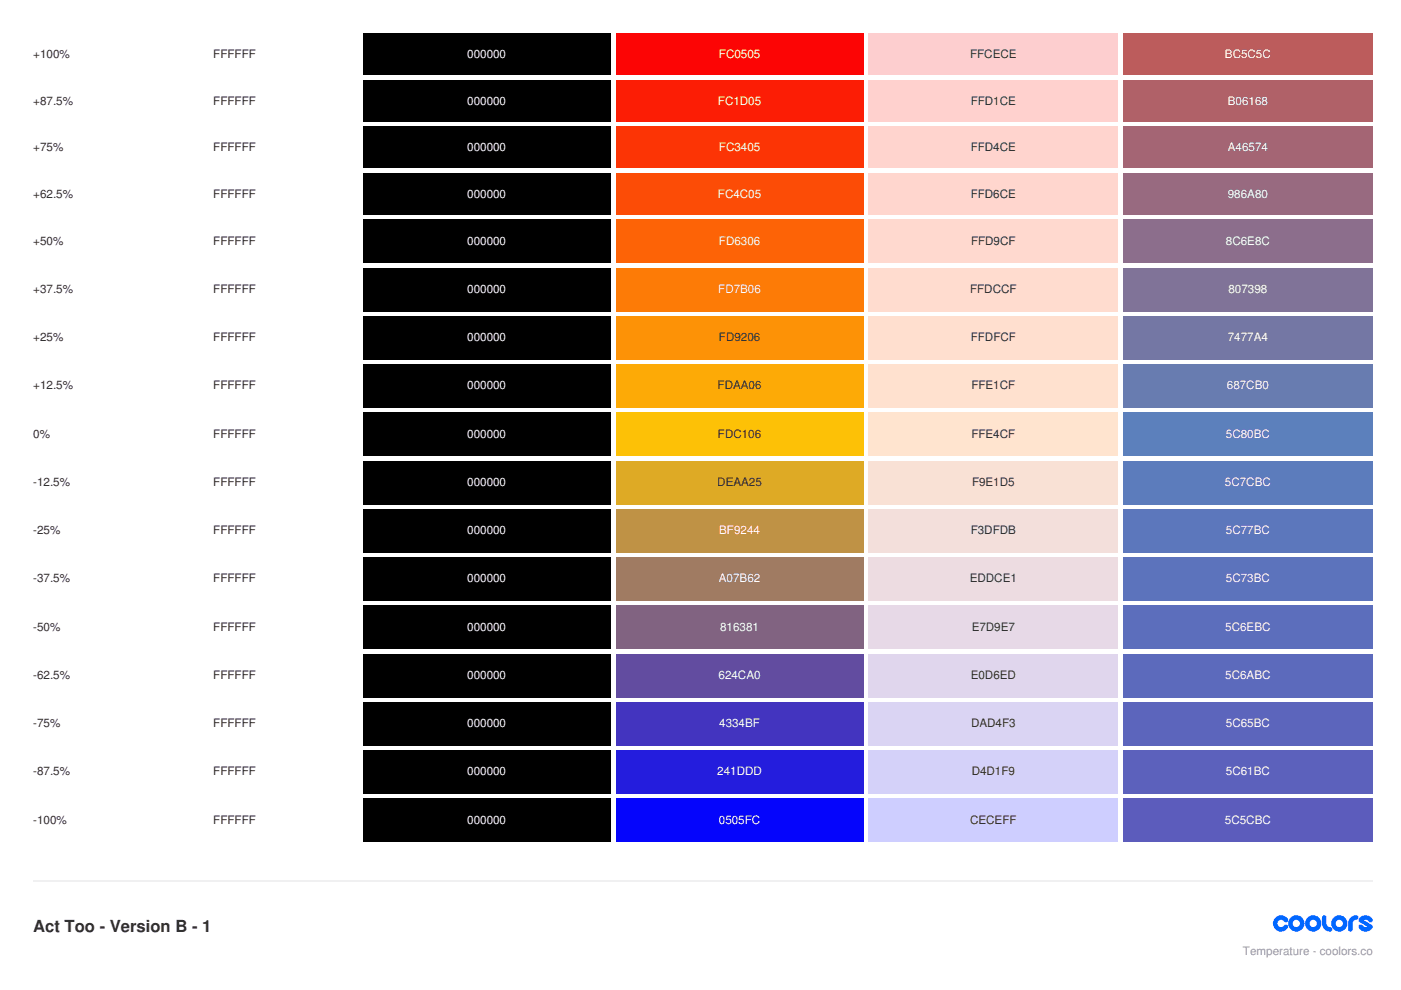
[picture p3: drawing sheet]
<svg xmlns="http://www.w3.org/2000/svg" width="297mm" height="210mm" viewBox="0 0 297 210" stroke-linecap="round" stroke-linejoin="round" font-family="sans-serif">
<path d="M76.9 7.1h52.6v8.8h-52.6z" fill="#000"/>
<path d="M130.5 7.1h52.6v8.8h-52.6z" fill="#fc0505"/>
<path d="M184.1 7.1h53v8.8h-53z" fill="#ffcece"/>
<path d="M238.1 7.1h52.9v8.8h-52.9z" fill="#bc5c5c"/>
<path d="M23.6 16.9h52.2v8.9h-52.2z" fill="#fff"/>
<path d="M76.9 16.9h52.6v8.9h-52.6z" fill="#000"/>
<path d="M130.5 16.9h52.6v8.9h-52.6z" fill="#fc1d05"/>
<path d="M184.1 16.9h53v8.9h-53z" fill="#ffd1ce"/>
<path d="M238.1 16.9h52.9v8.9h-52.9z" fill="#b06168"/>
<path d="M23.6 26.8h52.2v8.8h-52.2z" fill="#fff"/>
<path d="M76.9 26.8h52.6v8.8h-52.6z" fill="#000"/>
<path d="M130.5 26.8h52.6v8.8h-52.6z" fill="#fc3405"/>
<path d="M184.1 26.8h53v8.8h-53z" fill="#ffd4ce"/>
<path d="M238.1 26.8h52.9v8.8h-52.9z" fill="#a46574"/>
<path d="M23.6 36.7h52.2v8.8h-52.2z" fill="#fff"/>
<path d="M76.9 36.7h52.6v8.8h-52.6z" fill="#000"/>
<path d="M130.5 36.7h52.6v8.8h-52.6z" fill="#fc4c05"/>
<path d="M184.1 36.7h53v8.8h-53z" fill="#ffd6ce"/>
<path d="M238.1 36.7h52.9v8.8h-52.9z" fill="#986a80"/>
<path d="M23.6 46.6h52.2v9.1h-52.2z" fill="#fff"/>
<path d="M76.9 46.6h52.6v9.1h-52.6z" fill="#000"/>
<path d="M130.5 46.6h52.6v9.1h-52.6z" fill="#fd6306"/>
<path d="M184.1 46.6h53v9.1h-53z" fill="#ffd9cf"/>
<path d="M238.1 46.6h52.9v9.1h-52.9z" fill="#8c6e8c"/>
<path d="M23.6 56.8h52.2v9.2h-52.2z" fill="#fff"/>
<path d="M76.9 56.8h52.6v9.2h-52.6z" fill="#000"/>
<path d="M130.5 56.8h52.6v9.2h-52.6z" fill="#fd7b06"/>
<path d="M184.1 56.8h53v9.2h-53z" fill="#ffdccf"/>
<path d="M238.1 56.8h52.9v9.2h-52.9z" fill="#807398"/>
<path d="M23.6 67h52.2v9.2h-52.2z" fill="#fff"/>
<path d="M76.9 67h52.6v9.2h-52.6z" fill="#000"/>
<path d="M130.5 67h52.6v9.2h-52.6z" fill="#fd9206"/>
<path d="M184.1 67h53v9.2h-53z" fill="#ffdfcf"/>
<path d="M238.1 67h52.9v9.2h-52.9z" fill="#7477a4"/>
<path d="M23.6 77.3h52.2v9.1h-52.2z" fill="#fff"/>
<path d="M76.9 77.3h52.6v9.1h-52.6z" fill="#000"/>
<path d="M130.5 77.3h52.6v9.1h-52.6z" fill="#fdaa06"/>
<path d="M184.1 77.3h53v9.1h-53z" fill="#ffe1cf"/>
<path d="M238.1 77.3h52.9v9.1h-52.9z" fill="#687cb0"/>
<path d="M23.6 87.5h52.2v9.2h-52.2z" fill="#fff"/>
<path d="M76.9 87.5h52.6v9.2h-52.6z" fill="#000"/>
<path d="M130.5 87.5h52.6v9.2h-52.6z" fill="#fdc106"/>
<path d="M184.1 87.5h53v9.2h-53z" fill="#ffe4cf"/>
<path d="M238.1 87.5h52.9v9.2h-52.9z" fill="#5c80bc"/>
<path d="M23.6 97.7h52.2v9.2h-52.2z" fill="#fff"/>
<path d="M76.9 97.7h52.6v9.2h-52.6z" fill="#000"/>
<path d="M130.5 97.7h52.6v9.2h-52.6z" fill="#deaa25"/>
<path d="M184.1 97.7h53v9.2h-53z" fill="#f9e1d5"/>
<path d="M238.1 97.7h52.9v9.2h-52.9z" fill="#5c7cbc"/>
<path d="M23.6 107.9h52.2v9.2h-52.2z" fill="#fff"/>
<path d="M76.9 107.9h52.6v9.2h-52.6z" fill="#000"/>
<path d="M130.5 107.9h52.6v9.2h-52.6z" fill="#bf9244"/>
<path d="M184.1 107.9h53v9.2h-53z" fill="#f3dfdb"/>
<path d="M238.1 107.9h52.9v9.2h-52.9z" fill="#5c77bc"/>
<path d="M23.6 118.2h52.2v9.2h-52.2z" fill="#fff"/>
<path d="M76.9 118.2h52.6v9.2h-52.6z" fill="#000"/>
<path d="M130.5 118.2h52.6v9.2h-52.6z" fill="#a07b62"/>
<path d="M184.1 118.2h53v9.2h-53z" fill="#eddce1"/>
<path d="M238.1 118.2h52.9v9.2h-52.9z" fill="#5c73bc"/>
<path d="M23.6 128.4h52.2v9.2h-52.2z" fill="#fff"/>
<path d="M76.9 128.4h52.6v9.2h-52.6z" fill="#000"/>
<path d="M130.5 128.4h52.6v9.2h-52.6z" fill="#816381"/>
<path d="M184.1 128.4h53v9.2h-53z" fill="#e7d9e7"/>
<path d="M238.1 128.4h52.9v9.2h-52.9z" fill="#5c6ebc"/>
<path d="M23.6 138.6h52.2v9.2h-52.2z" fill="#fff"/>
<path d="M76.9 138.6h52.6v9.2h-52.6z" fill="#000"/>
<path d="M130.5 138.6h52.6v9.2h-52.6z" fill="#624ca0"/>
<path d="M184.1 138.6h53v9.2h-53z" fill="#e0d6ed"/>
<path d="M238.1 138.6h52.9v9.2h-52.9z" fill="#5c6abc"/>
<path d="M23.6 148.9h52.2v9.1h-52.2z" fill="#fff"/>
<path d="M76.9 148.9h52.6v9.1h-52.6z" fill="#000"/>
<path d="M130.5 148.9h52.6v9.1h-52.6z" fill="#4334bf"/>
<path d="M184.1 148.9h53v9.1h-53z" fill="#dad4f3"/>
<path d="M238.1 148.9h52.9v9.1h-52.9z" fill="#5c65bc"/>
<path d="M23.6 159.1h52.2v9.2h-52.2z" fill="#fff"/>
<path d="M76.9 159.1h52.6v9.2h-52.6z" fill="#000"/>
<path d="M130.5 159.1h52.6v9.2h-52.6z" fill="#241ddd"/>
<path d="M184.1 159.1h53v9.2h-53z" fill="#d4d1f9"/>
<path d="M238.1 159.1h52.9v9.2h-52.9z" fill="#5c61bc"/>
<path d="M23.6 169.3h52.2v9.2h-52.2z" fill="#fff"/>
<path d="M76.9 169.3h52.6v9.2h-52.6z" fill="#000"/>
<path d="M130.5 169.3h52.6v9.2h-52.6z" fill="#0505fc"/>
<path d="M184.1 169.3h53v9.2h-53z" fill="#ceceff"/>
<path d="M238.1 169.3h52.9v9.2h-52.9z" fill="#5c5cbc"/>
<path d="M7.1 186.8h283.9" fill="none" stroke="#ececec" stroke-width=".35"/>
<g fill="#06f">
<path d="M270.4 194.6a1.72 1.72 0 0 1 2.6 .2 .52 .52 0 0 1-.2 .8 .52 .52 0 0 1-.7-.4 .77 .77 0 0 0-1.1 .1 .77 .77 0 0 0 .2 1.1 .77 .77 0 0 0 1-.2 .48 .48 0 0 1 .7-.1 .48 .48 0 0 1 .1 .7 1.73 1.73 0 0 1-2.5 .3 1.73 1.73 0 0 1-.1-2.5z"/>
<path d="M280.5 194.1h.4l.3 .3v1.4a.77 .77 0 0 0 .8 .8 .48 .48 0 0 1 .5 .4 .48 .48 0 0 1-.5 .5 1.73 1.73 0 0 1-1.7-1.7v-1.3z"/>
<path d="M286.3 194.6l.8-.5h.4a.48 .48 0 0 1 .5 .4 .48 .48 0 0 1-.5 .5 .77 .77 0 0 0-.7 .8v1.2a.48 .48 0 0 1-.5 .5 .48 .48 0 0 1-.5-.5 2.69 2.69 0 0 1 .5-2.4z"/>
<path d="M288.4 194.5a1.72 1.72 0 0 1 2.6 .3 .52 .52 0 0 1-.3 .7 .52 .52 0 0 1-.7-.3l-.5-.2-.3 .1 1.6 1 .2 .2v.5a1.69 1.69 0 0 1-3-.3 .48 .48 0 0 1 .3-.5 .48 .48 0 0 1 .6 .2l.4 .3h.6l-1.8-1.2v-.5z"/>
<path d="M273.1 195.8a1.75 1.75 0 0 0 3.5 0 1.75 1.75 0 0 0-3.5 0zM274.1 195.8a.77 .77 0 0 1 1.5 0 .77 .77 0 0 1-1.5 0z"/>
<path d="M276.7 195.8a1.75 1.75 0 0 0 3.5 0 1.75 1.75 0 0 0-3.5 0zM277.7 195.8a.77 .77 0 0 1 1.5 0 .77 .77 0 0 1-1.5 0z"/>
<path d="M282.2 195.8a1.75 1.75 0 0 0 3.5 0 1.75 1.75 0 0 0-3.5 0zM283.2 195.8a.77 .77 0 0 1 1.5 0 .77 .77 0 0 1-1.5 0z"/>
</g>
<text font-size="3.5" fill="#2d2d2f" x="7.1" y="197.6">Act Too - Version B - 1</text>
<g font-size="2.5" fill="#2d2d2f">
<text x="7.1" y="12.3">+100%</text>
<text x="45.2" y="12.3">FFFFFF</text>
<text x="205.7" y="12.3">FFCECE</text>
<text x="7.1" y="22.2">+87.5%</text>
<text x="45.2" y="22.2">FFFFFF</text>
<text x="205.8" y="22.2">FFD1CE</text>
<text x="7.1" y="32.1">+75%</text>
<text x="45.2" y="32.1">FFFFFF</text>
<text x="205.8" y="32.1">FFD4CE</text>
<text x="7.1" y="42">+62.5%</text>
<text x="45.2" y="42">FFFFFF</text>
<text x="205.8" y="42">FFD6CE</text>
<text x="7.1" y="51.9">+50%</text>
<text x="45.2" y="51.9">FFFFFF</text>
<text x="205.9" y="51.9">FFD9CF</text>
<text x="7.1" y="62.1">+37.5%</text>
<text x="45.2" y="62.1">FFFFFF</text>
<text x="205.7" y="62.1">FFDCCF</text>
<text x="7.1" y="72.3">+25%</text>
<text x="45.2" y="72.3">FFFFFF</text>
<text x="152.4" y="72.3">FD9206</text>
<text x="205.8" y="72.3">FFDFCF</text>
<text x="7.1" y="82.6">+12.5%</text>
<text x="45.2" y="82.6">FFFFFF</text>
<text x="152.2" y="82.6">FDAA06</text>
<text x="206" y="82.6">FFE1CF</text>
<text x="7.1" y="92.8">0%</text>
<text x="45.2" y="92.8">FFFFFF</text>
<text x="152.2" y="92.8">FDC106</text>
<text x="206" y="92.8">FFE4CF</text>
<text x="7.1" y="103">-12.5%</text>
<text x="45.2" y="103">FFFFFF</text>
<text x="152.1" y="103">DEAA25</text>
<text x="206.1" y="103">F9E1D5</text>
<text x="7.1" y="113.2">-25%</text>
<text x="45.2" y="113.2">FFFFFF</text>
<text x="205.8" y="113.2">F3DFDB</text>
<text x="7.1" y="123.5">-37.5%</text>
<text x="45.2" y="123.5">FFFFFF</text>
<text x="205.6" y="123.5">EDDCE1</text>
<text x="7.1" y="133.7">-50%</text>
<text x="45.2" y="133.7">FFFFFF</text>
<text x="206" y="133.7">E7D9E7</text>
<text x="7.1" y="143.9">-62.5%</text>
<text x="45.2" y="143.9">FFFFFF</text>
<text x="205.8" y="143.9">E0D6ED</text>
<text x="7.1" y="154.2">-75%</text>
<text x="45.2" y="154.2">FFFFFF</text>
<text x="205.9" y="154.2">DAD4F3</text>
<text x="7.1" y="164.4">-87.5%</text>
<text x="45.2" y="164.4">FFFFFF</text>
<text x="206" y="164.4">D4D1F9</text>
<text x="7.1" y="174.6">-100%</text>
<text x="45.2" y="174.6">FFFFFF</text>
<text x="205.7" y="174.6">CECEFF</text>
</g>
<g font-size="2.5" fill="#fff">
<text x="99.1" y="12.3">000000</text>
<text x="152.4" y="12.3">FC0505</text>
<text x="259.7" y="12.3">BC5C5C</text>
<text x="99.1" y="22.2">000000</text>
<text x="152.2" y="22.2">FC1D05</text>
<text x="260.3" y="22.2">B06168</text>
<text x="99.1" y="32.1">000000</text>
<text x="152.4" y="32.1">FC3405</text>
<text x="260.3" y="32.1">A46574</text>
<text x="99.1" y="42">000000</text>
<text x="152.2" y="42">FC4C05</text>
<text x="260.3" y="42">986A80</text>
<text x="99.1" y="51.9">000000</text>
<text x="152.4" y="51.9">FD6306</text>
<text x="259.9" y="51.9">8C6E8C</text>
<text x="99.1" y="62.1">000000</text>
<text x="152.3" y="62.1">FD7B06</text>
<text x="260.5" y="62.1">807398</text>
<text x="99.1" y="72.3">000000</text>
<text x="260.3" y="72.3">7477A4</text>
<text x="99.1" y="82.6">000000</text>
<text x="260.1" y="82.6">687CB0</text>
<text x="99.1" y="92.8">000000</text>
<text x="259.9" y="92.8">5C80BC</text>
<text x="99.1" y="103">000000</text>
<text x="259.7" y="103">5C7CBC</text>
<text x="99.1" y="113.2">000000</text>
<text x="152.5" y="113.2">BF9244</text>
<text x="259.9" y="113.2">5C77BC</text>
<text x="99.1" y="123.5">000000</text>
<text x="152.4" y="123.5">A07B62</text>
<text x="259.9" y="123.5">5C73BC</text>
<text x="99.1" y="133.7">000000</text>
<text x="152.7" y="133.7">816381</text>
<text x="259.8" y="133.7">5C6EBC</text>
<text x="99.1" y="143.9">000000</text>
<text x="152.4" y="143.9">624CA0</text>
<text x="259.8" y="143.9">5C6ABC</text>
<text x="99.1" y="154.2">000000</text>
<text x="152.5" y="154.2">4334BF</text>
<text x="259.9" y="154.2">5C65BC</text>
<text x="99.1" y="164.4">000000</text>
<text x="152.1" y="164.4">241DDD</text>
<text x="259.9" y="164.4">5C61BC</text>
<text x="99.1" y="174.6">000000</text>
<text x="152.4" y="174.6">0505FC</text>
<text x="259.7" y="174.6">5C5CBC</text>
</g>
<text font-size="2.5" fill="#97969c" x="263.5" y="202.5">Temperature - coolors.co</text>
</svg>
